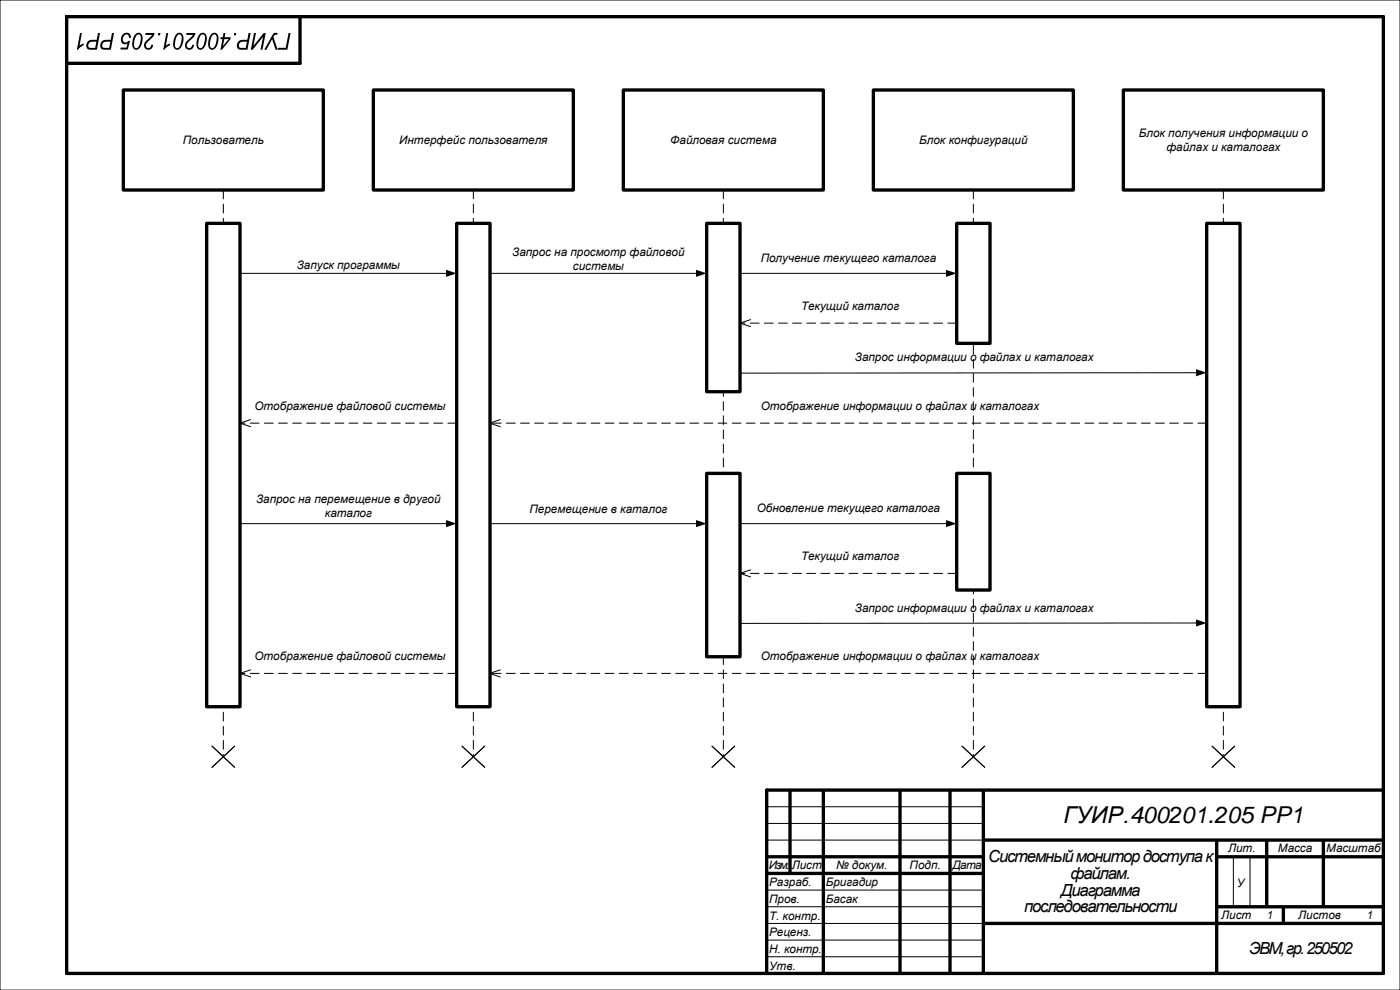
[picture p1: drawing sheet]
<svg xmlns="http://www.w3.org/2000/svg" width="420mm" height="297mm" viewBox="0 0 420 297" stroke-linecap="round" stroke-linejoin="round" font-family="sans-serif">
<path d="M0 0h420v297h-420zM230 242h65M230 247h65M230 252h65M370 257v15M375 257v15M230 267h65M230 272h65M230 277h65M230 282h65M230 287h65" fill="none" stroke="#000" stroke-width=".3"/>
<path d="M20 5h395v287h-395zM90 5v14h-70M415 237h-185v55" fill="none" stroke="#000" stroke-width="1"/>
<g fill="none" stroke="#000" stroke-width="1" stroke-linecap="butt">
<path d="M237 237v25M247 237v55M270 237v55M285 237v55M295 237v55M230 257h65M295 252h120M365 252v40M365 257h50M380 252v20M397 252v20M230 262h65"/>
<path d="M295 277h120M365 272h50M385 272v5"/>
</g>
<g fill="#000">
<path d="M47.5 9.9h.6l-.1 .7h-.6z"/>
<path d="M43.7 9.9h2.7l-.5 1.1-1.6 1.6a.91 .91 0 0 0-.5 1.2 .91 .91 0 0 0 1.3 .4l.3-.8 .6 .1a1.43 1.43 0 0 1-2.2 1.2 1.43 1.43 0 0 1 .1-2.5l1.7-1.7h-2zM40.7 10.2a1.28 1.28 0 0 1 1.6-.2 1.28 1.28 0 0 1 .5 1.5 3.1 3.1 0 0 1-1.9 3.4 1.72 1.72 0 0 1-1.2-2.5l.4-1.2zM41 10.6l-.5 1a2.47 2.47 0 0 0 .2 2.8 1.28 1.28 0 0 0 1.3-1.4l.1-.4a1.62 1.62 0 0 0-.5-2.3zM36.9 10.2a1.35 1.35 0 0 1 1.6-.3 1.35 1.35 0 0 1 .8 1.4l-.6 .1a.87 .87 0 0 0-.7-1.1 .87 .87 0 0 0-1 .8 .96 .96 0 0 0 .1 1.5 .96 .96 0 0 0 1.4-.4l.5 .1-.7 2.5h-2.2l.1-.5h1.7l.4-1.3a1.3 1.3 0 0 1-1.7 0 1.3 1.3 0 0 1-.3-1.7zM30.6 12.4l.9-.4 1.7-.1 .4-2h.6l-.9 5h-1.9a1.4 1.4 0 0 1-1.3-1 1.4 1.4 0 0 1 .5-1.5zM30.9 12.9a.83 .83 0 0 0-.2 1 .83 .83 0 0 0 .9 .5h1.2l.3-1.9-1.6 .1zM26.4 12.4l.9-.4 1.7-.1 .4-2h.6l-.9 5h-1.9a1.4 1.4 0 0 1-1.3-1 1.4 1.4 0 0 1 .5-1.5zM26.8 12.9a.83 .83 0 0 0-.3 1 .83 .83 0 0 0 .9 .5h1.2l.3-1.9-1.6 .1zM24 9.9h.6l-.7 3.8 1.3-.7-.2 .6-1.6 1.3h-.3z"/>
<path d="M67.1 9.9h.5l-.2 1.3h1.8l-.1 .6-2.5 3.1h-.5l.6-3.2h-.6l.1-.5h.6zM67.3 11.7l-.4 2.1 1.7-2.1zM63.5 10.2a1.28 1.28 0 0 1 1.5-.2 1.28 1.28 0 0 1 .6 1.5 3.1 3.1 0 0 1-2 3.4 1.72 1.72 0 0 1-1.1-2.5l.3-1.2zM63.7 10.6l-.4 1a2.47 2.47 0 0 0 .2 2.8 1.28 1.28 0 0 0 1.3-1.4l.1-.4a1.62 1.62 0 0 0-.6-2.3zM60 10.2a1.28 1.28 0 0 1 1.5-.2 1.28 1.28 0 0 1 .5 1.5 3.1 3.1 0 0 1-1.9 3.4 1.72 1.72 0 0 1-1.1-2.5l.3-1.2zM60.2 10.6l-.4 1a2.47 2.47 0 0 0 .1 2.8 1.28 1.28 0 0 0 1.3-1.4l.1-.4a1.62 1.62 0 0 0-.5-2.3zM56 9.9h2.6l-.4 1.1-1.6 1.6a.91 .91 0 0 0-.6 1.2 .91 .91 0 0 0 1.3 .4l.4-.8 .5 .1a1.43 1.43 0 0 1-2.2 1.2 1.43 1.43 0 0 1 .2-2.5l1.7-1.7h-2zM53 10.2a1.28 1.28 0 0 1 1.5-.2 1.28 1.28 0 0 1 .6 1.5 3.1 3.1 0 0 1-2 3.4 1.72 1.72 0 0 1-1.1-2.5l.3-1.2zM53.2 10.6l-.4 1a2.47 2.47 0 0 0 .2 2.8 1.28 1.28 0 0 0 1.3-1.4l.1-.4a1.62 1.62 0 0 0-.6-2.3zM49.9 9.9h.6l-.7 3.8 1.3-.7-.1 .6-1.7 1.3h-.3z"/>
<path d="M86.6 9.9h.6l-1 5h-2.9l.1-.6h2.3zM82.1 10l1.2-.1-.1 .6h-.7l-.5 .6 1.3 3.8h-.6l-1.1-3.2-1.7 3.2h-.6zM76.2 9.9h.6l-.8 3.8 3.1-3.8h.6l-1 5h-.5l.7-3.8-3.1 3.8h-.6zM71.6 12.4l.9-.4 1.7-.1 .4-2h.6l-1 5h-1.9a1.4 1.4 0 0 1-1.2-1 1.4 1.4 0 0 1 .5-1.5zM71.9 12.9a.83 .83 0 0 0-.2 1 .83 .83 0 0 0 .9 .5h1.1l.4-1.9-1.6 .1zM70.3 9.9h.6l-.1 .7h-.7z"/>
</g>
<path d="M67 57v170M142 57v170" fill="none" stroke="#000" stroke-width=".3" stroke-dasharray="2.6 1.6"/>
<path d="M137 67h10v145h-10z" fill-rule="evenodd" fill="#fff"/>
<path d="M137 67h10v145h-10z" fill="none" stroke="#000" stroke-width="1"/>
<path d="M62 67h10v145h-10z" fill-rule="evenodd" fill="#fff"/>
<path d="M62 67h10v145h-10z" fill="none" stroke="#000" stroke-width="1"/>
<path d="M72 82h62.1M63.6 223.8l6.8 6.4M70.4 223.8l-6.8 6.4M138.6 223.8l6.8 6.4M145.4 223.8l-6.8 6.4" fill="none" stroke="#000" stroke-width=".3"/>
<path d="M133.8 80.9l3.2 1.1-3.2 1.1z" fill="#000"/>
<path d="M37 27h60v30h-60z" fill-rule="evenodd" fill="#fff"/>
<path d="M37 27h60v30h-60z" fill="none" stroke="#000" stroke-width="1"/>
<path d="M112 27h60v30h-60z" fill-rule="evenodd" fill="#fff"/>
<path d="M112 27h60v30h-60z" fill="none" stroke="#000" stroke-width="1"/>
<path d="M187 27h60v30h-60z" fill-rule="evenodd" fill="#fff"/>
<path d="M187 27h60v30h-60z" fill="none" stroke="#000" stroke-width="1"/>
<path d="M262 27h60v30h-60z" fill-rule="evenodd" fill="#fff"/>
<path d="M262 27h60v30h-60z" fill="none" stroke="#000" stroke-width="1"/>
<path d="M337 27h60v30h-60z" fill-rule="evenodd" fill="#fff"/>
<path d="M337 27h60v30h-60z" fill="none" stroke="#000" stroke-width="1"/>
<path d="M217 57v170M137 126.9h-65" fill="none" stroke="#000" stroke-width=".3" stroke-dasharray="2.6 1.6"/>
<path d="M75.2 125.9l-3.2 1 3.2 1.1" fill="none" stroke="#000" stroke-width=".3"/>
<path d="M212 67h10v50.5h-10z" fill-rule="evenodd" fill="#fff"/>
<path d="M212 67h10v50.5h-10z" fill="none" stroke="#000" stroke-width="1"/>
<path d="M213.6 223.8l6.8 6.4M220.4 223.8l-6.8 6.4" fill="none" stroke="#000" stroke-width=".3"/>
<path d="M292 57v170" fill="none" stroke="#000" stroke-width=".3" stroke-dasharray="2.6 1.6"/>
<path d="M287 67h10v36h-10z" fill-rule="evenodd" fill="#fff"/>
<path d="M287 67h10v36h-10z" fill="none" stroke="#000" stroke-width="1"/>
<path d="M288.6 223.8l6.8 6.4M295.4 223.8l-6.8 6.4" fill="none" stroke="#000" stroke-width=".3"/>
<path d="M367 57v170" fill="none" stroke="#000" stroke-width=".3" stroke-dasharray="2.6 1.6"/>
<path d="M362 67h10v145h-10z" fill-rule="evenodd" fill="#fff"/>
<path d="M362 67h10v145h-10z" fill="none" stroke="#000" stroke-width="1"/>
<path d="M147 82h62.1M222 82h62.1M225.2 95.9l-3.2 1 3.2 1.1M359.1 111.8l-137.1 .1M150.1 125.9l-3.2 1 3.2 1.1M363.6 223.8l6.8 6.4M370.4 223.8l-6.8 6.4" fill="none" stroke="#000" stroke-width=".3"/>
<path d="M208.8 80.9l3.2 1.1-3.2 1.1zM283.8 80.9l3.2 1.1-3.2 1.1zM358.8 110.7l3.2 1.1-3.2 1.1z" fill="#000"/>
<path d="M287 96.9h-65M362 126.9h-215.1" fill="none" stroke="#000" stroke-width=".3" stroke-dasharray="2.6 1.6"/>
<path d="M287 142h10v35h-10z" fill-rule="evenodd" fill="#fff"/>
<path d="M287 142h10v35h-10z" fill="none" stroke="#000" stroke-width="1"/>
<path d="M212 142h10v55h-10z" fill-rule="evenodd" fill="#fff"/>
<path d="M212 142h10v55h-10z" fill="none" stroke="#000" stroke-width="1"/>
<path d="M72 157.1h62.1M147 157.1h62.1M222 157.1h62.1M225.2 170.9l-3.2 1.1 3.2 1.1M359.1 186.9l-137.1 .1M75.2 200.9l-3.2 1.1 3.2 1.1M150.1 200.9l-3.2 1.1 3.2 1.1" fill="none" stroke="#000" stroke-width=".3"/>
<path d="M133.8 156l3.2 1.1-3.2 1zM208.8 156l3.2 1.1-3.2 1zM283.8 156l3.2 1.1-3.2 1zM358.8 185.8l3.2 1.1-3.2 1z" fill="#000"/>
<path d="M287 172h-65M137 202h-65M362 202h-215.1" fill="none" stroke="#000" stroke-width=".3" stroke-dasharray="2.6 1.6"/>
<text font-size="7" x="319" y="247">ГУИР.400201.205 PP1</text>
<g font-size="5">
<text x="296.4" y="258.6">Системный монитор доступа к</text>
<text x="321.2" y="263.6">файлам.</text>
<text x="318.2" y="268.6">Диаграмма</text>
<text x="307.2" y="273.6">последовательности</text>
<text x="374.8" y="286">ЭВМ, гр. 250502</text>
</g>
<g font-size="3.5">
<text x="341.7" y="41">Блок получения информации о</text>
<text x="54.8" y="43.1">Пользователь</text>
<text x="119.8" y="43.1">Интерфейс пользователя</text>
<text x="201.1" y="43.1">Файловая система</text>
<text x="275.8" y="43.1">Блок конфигураций</text>
<text x="349.9" y="45.2">файлах и каталогах</text>
<text x="153.7" y="76.8">Запрос на просмотр файловой</text>
<text x="89" y="80.6">Запуск программы</text>
<text x="171.9" y="81">системы</text>
<text x="228.2" y="78.6">Получение текущего каталога</text>
<text x="240.3" y="93">Текущий каталог</text>
<text x="256.5" y="108.4">Запрос информации о файлах и каталогах</text>
<text x="76.4" y="123">Отображение файловой системы</text>
<text x="228.2" y="123">Отображение информации о файлах и каталогах</text>
<text x="76.8" y="151">Запрос на перемещение в другой</text>
<text x="97.5" y="155.2">каталог</text>
<text x="158.8" y="153.9">Перемещение в каталог</text>
<text x="227" y="153.6">Обновление текущего каталога</text>
<text x="240.3" y="168.1">Текущий каталог</text>
<text x="256.5" y="183.4">Запрос информации о файлах и каталогах</text>
<text x="76.4" y="198.1">Отображение файловой системы</text>
<text x="228.2" y="198.1">Отображение информации о файлах и каталогах</text>
<text x="368.4" y="255.6">Лит.</text>
<text x="383.4" y="255.6">Масса</text>
<text x="397.9" y="255.6">Масштаб</text>
<text x="230.7" y="260.6">Изм.</text>
<text x="237.5" y="260.6">Лист</text>
<text x="250.8" y="260.6">№ докум.</text>
<text x="272.9" y="260.6">Подп.</text>
<text x="285.7" y="260.6">Дата</text>
<text x="230.7" y="265.9">Разраб.</text>
<text x="247.7" y="265.9">Бригадир</text>
<text x="371.1" y="265.9">У</text>
<text x="230.7" y="270.9">Пров.</text>
<text x="230.7" y="275.9">Т. контр.</text>
<text x="247.7" y="270.9">Басак</text>
<text x="366.4" y="275.8">Лист</text>
<text x="379.9" y="275.8">1</text>
<text x="389.5" y="275.8">Листов</text>
<text x="409.9" y="275.8">1</text>
<text x="230.7" y="280.9">Реценз.</text>
<text x="230.7" y="285.9">Н. контр.</text>
<text x="230.7" y="290.9">Утв.</text>
</g>
</svg>
